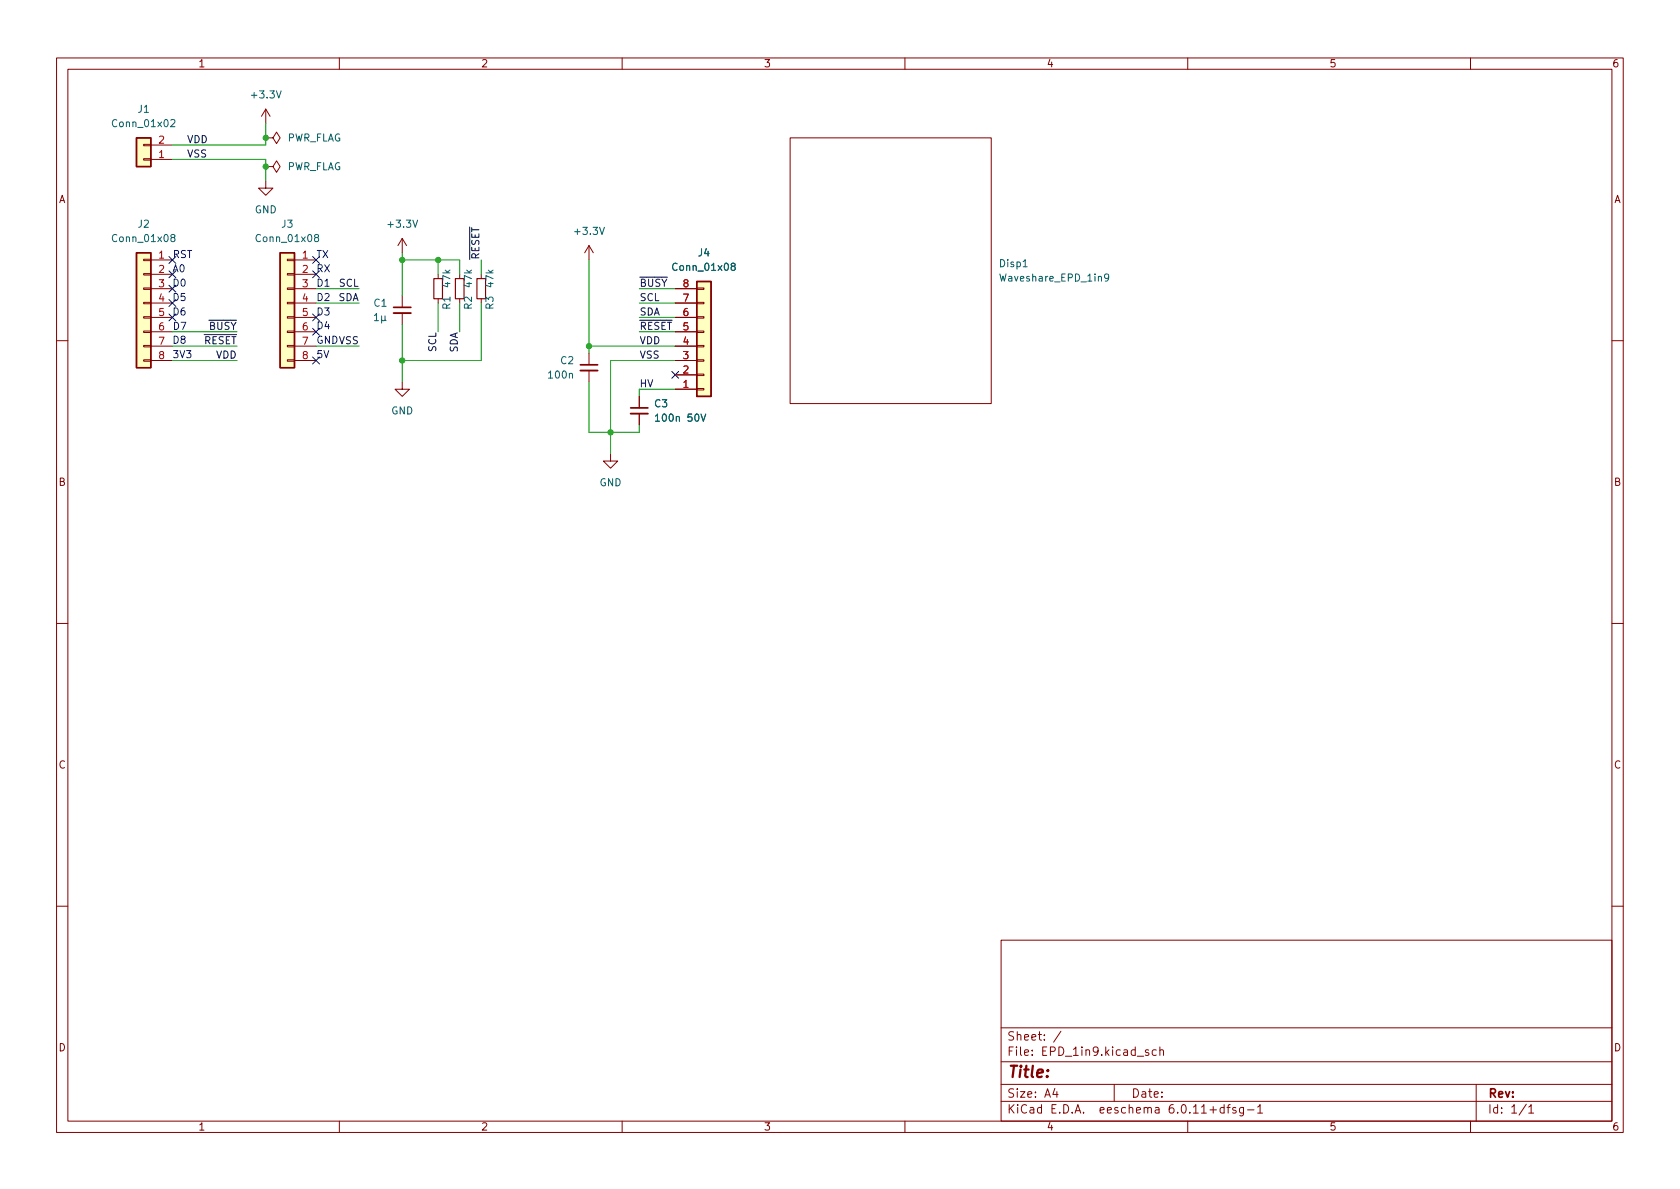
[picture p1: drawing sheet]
<svg xmlns="http://www.w3.org/2000/svg" width="297mm" height="210mm" viewBox="0 0 297 210" stroke-linecap="round" stroke-linejoin="round" font-family="sans-serif">
<g fill="none" stroke="#840000" stroke-width=".18">
<path d="M10 10.2h277v190.1h-277zM12 12.2h273v186.1h-273zM47 19.3l.8 1.3M47 19.3v2.5M47 19.3l-.8 1.3M60 10.2v2M110 10.2v2M160 10.2v2M210 10.2v2M260 10.2v2M25.4 25.5h1.3v.3h-1.3zM25.4 28.1h1.3v.2h-1.3z"/>
<path d="M26.7 28.2h3.8M26.7 25.6h3.8M47 32v1.3h-1.3l1.3 1.2 1.3-1.2h-1.3M47 29.5h1.3l.6-1.1 .6 1.1-.6 1-.6-1M47 29.5h.1M47 24.4h1.3l.6-1 .6 1-.6 1-.6-1M47 24.4h.1M139.7 24.4h35.6v47h-35.6zM25.4 58.5h1.3v.3h-1.3zM25.4 56h1.3v.3h-1.3zM25.4 53.5h1.3v.2h-1.3zM25.4 50.9h1.3v.3h-1.3z"/>
<path d="M25.4 48.4h1.3v.2h-1.3zM25.4 45.8h1.3v.3h-1.3zM26.7 46h3.8M26.7 48.5h3.8M26.7 51h3.8M26.7 53.6h3.8M26.7 56.1h3.8M26.7 58.7h3.8M50.8 58.5h1.3v.3h-1.3zM50.8 56h1.3v.3h-1.3zM50.8 53.5h1.3v.2h-1.3zM50.8 50.9h1.3v.3h-1.3z"/>
<path d="M50.8 48.4h1.3v.2h-1.3zM50.8 45.8h1.3v.3h-1.3zM52.1 46h3.8M52.1 48.5h3.8M52.1 51h3.8M52.1 53.6h3.8M52.1 56.1h3.8M52.1 58.7h3.8M71.1 42.2v2.5M71.1 52.3v2.1M71.1 55.4v2M71.1 42.2l.8 1.2"/>
<path d="M71.1 42.2l-.7 1.2M77.5 48.5v.8M77.5 52.8v.8M81.3 48.5v.8M81.3 52.8v.8M85.1 48.5v.8M85.1 52.8v.8M104.1 43.4v2.6M104.1 43.4l.8 1.3M104.1 43.4l-.7 1.3M119.4 51h3.8M119.4 53.6h3.8"/>
<path d="M119.4 56.1h3.8M119.4 58.7h3.8M123.2 50.9h1.3v.3h-1.3zM123.2 53.5h1.3v.2h-1.3zM123.2 56h1.3v.3h-1.3zM123.2 58.5h1.3v.3h-1.3zM10 60.2h2M25.4 63.6h1.3v.3h-1.3zM25.4 61.1h1.3v.2h-1.3zM26.7 61.2h3.8M26.7 63.7h3.8M50.8 63.6h1.3v.3h-1.3z"/>
<path d="M50.8 61.1h1.3v.2h-1.3zM52.1 61.2h3.8M52.1 63.7h3.8M71.1 67.6v1.2h-1.3l1.3 1.3 1.3-1.3h-1.3M104.1 62.5v2M104.1 65.5v2.1M113 70.1v2M113 73.1v2.1M119.4 61.2h3.8M119.4 63.7h3.8M119.4 68.8h3.8M119.4 66.3h3.8"/>
<path d="M123.2 61.1h1.3v.2h-1.3zM123.2 63.6h1.3v.3h-1.3zM123.2 66.2h1.3v.2h-1.3zM123.2 68.7h1.3v.3h-1.3zM285 60.2h2M107.9 80.3v1.2h-1.2l1.2 1.3 1.3-1.3h-1.3M10 110.2h2M285 110.2h2M10 160.2h2M177 166.3h108v32h-108zM285 160.2h2M60 198.3v2"/>
<path d="M110 198.3v2M160 198.3v2M177 194.8h108M177 191.8h108M177 187.8h108M177 181.8h108M182.5 186.5v.1M182.5 185.7v.1M184.6 183.8v.1M184.6 183v.1M187.6 182.4l-1.3 1.9M197 191.8v3"/>
<path d="M204.3 195.9h.6v.9M204.4 185.7l-.4-.1-.3 .3v.4l.2 .3h.5M204.9 196.2l-.5 .1a.29 .29 0 0 0-.2 .2 .29 .29 0 0 0 .2 .3h.5M205.1 185.8l.2-.2 .3 .1 .1 .9M205.1 185.1v1.5M210 198.3v2M220.6 196.3h1.1M222.4 195.8l.4-.5v1.5M222.4 196.8h.8M260 198.3v2M261 191.8v6.5M270.3 195.8l.4-.5v1.5"/>
<path d="M270.3 196.8h.9"/>
</g>
<g fill="#ffffc2" stroke="#ffffc2" stroke-width=".18">
<path d="M49.5 44.7h2.6v20.3h-2.6z"/>
<path d="M123.2 49.8h2.5v20.3h-2.5z"/>
<path d="M24.1 24.4h2.6v5.1h-2.6z"/>
<path d="M24.1 44.7h2.6v20.3h-2.6z"/>
</g>
<path d="M24.1 24.4h2.6v5.1h-2.6zM24.1 44.7h2.6v20.3h-2.6zM49.5 44.7h2.6v20.3h-2.6zM123.2 49.8h2.5v20.3h-2.5z" fill="none" stroke="#840000" stroke-width=".25"/>
<g fill="none" stroke="#006464" stroke-width=".18">
<path d="M48.9 16.1l.4 1.2 .4-1.2M30.2 21.3l.5-.2 .2 .4-.8 .9h.8M73 38.9l.4 1.3 .4-1.3M30.4 42l-.2-.2 .1-.2 .1-.1h.4l.1 .2v.2l-.6 .2-.1 .1v.3l.2 .2h.3l.2-.2v-.4l-.2-.1M55.8 42l-.2-.2 .1-.2 .1-.1h.4l.1 .2v.2l-.6 .2-.1 .1v.3l.2 .2h.3l.2-.2v-.4l-.2-.1M66.2 55.8l.4-.4v1.3M66.2 56.7h.7M67.5 55.9v1.2M68.1 56.5l.2 .2M68.1 55.9l-.1 .7-.3 .1-.2-.2M106 40.2l.4 1.3 .5-1.3M129.5 47.1l-.2-.3v-.1l.2-.2 .4 .1 .1 .2-.1 .2-.5 .1-.1 .2v.3l.2 .2h.4l.1-.2v-.3l-.2-.2"/>
<path d="M180.9 47.2h.7M196 49l-.2 .2h-.3l-.2-.2 .1-.5 .4-.1 .2 .2a.84 .84 0 0 1-.3 1.1h-.3M100.7 66.1l.2-.1 .3 .1v.8M119.6 73.8l.2-.2 .3 .1v.8"/>
</g>
<path d="M69.6 55.4h3M102.6 65.5h3.1M111.5 73.1h3.1" fill="none" stroke="#840000" stroke-width=".33"/>
<path d="M69.6 54.4h3M102.6 64.5h3.1M111.5 72.1h3.1" fill="none" stroke="#840000" stroke-width=".3"/>
<path d="M76.7 49.3h1.5v3.5h-1.5zM80.5 49.3h1.5v3.5h-1.5zM84.3 49.3h1.6v3.5h-1.6z" fill="none" stroke="#840000" stroke-width=".2"/>
<g fill="none" stroke="#009600" stroke-width=".18">
<path d="M30.5 28.2h16.5v3.8M47 21.8v3.8h-16.5M30.5 58.7h11.4M55.9 53.6h7.6M55.9 51h7.6M71.1 46h10.2v2.5M71.1 44.7v7.6M71.1 57.4v10.2M77.5 46v2.5M77.5 53.6v5.1M81.3 53.6v5.1M85.1 53.6v10.1h-14"/>
<path d="M85.1 46v2.5M104.1 46v16.5M113 58.7h6.4M113 53.6h6.4M113 56.1h6.4M113 51h6.4M30.5 63.7h11.4M30.5 61.2h11.4M55.9 61.2h7.6M104.1 67.6v8.8h8.9v-1.2M104.1 61.2h15.3M119.4 63.7h-11.5v16.6"/>
<path d="M119.4 68.8h-6.4v1.3"/>
</g>
<g fill="none" stroke="#000084" stroke-width=".18">
<path d="M29.9 53l1.2 1.2M29.9 50.4l1.2 1.3M29.9 55.5l1.2 1.2M29.9 47.9l1.2 1.2M29.9 45.4l1.2 1.2M31.1 53l-1.2 1.2M31.1 50.4l-1.2 1.3M31.1 55.5l-1.2 1.2M31.1 47.9l-1.2 1.2M31.1 45.4l-1.2 1.2M55.3 45.4l1.2 1.2M55.3 47.9l1.2 1.2"/>
<path d="M55.3 58.1l1.2 1.2M55.3 55.5l1.2 1.2M56.5 45.4l-1.2 1.2M56.5 47.9l-1.2 1.2M56.5 58.1l-1.2 1.2M56.5 55.5l-1.2 1.2M55.3 63.1l1.2 1.3M56.5 63.1l-1.2 1.3M118.8 65.7l1.2 1.2M120 65.7l-1.2 1.2"/>
</g>
<g fill="#009600" stroke="#009600" stroke-width=".18">
<circle cx="71.1" cy="46" r=".46"/>
<circle cx="77.5" cy="46" r=".46"/>
<circle cx="107.9" cy="76.4" r=".46"/>
<circle cx="104.1" cy="61.2" r=".46"/>
<circle cx="71.1" cy="63.7" r=".46"/>
<circle cx="47" cy="29.5" r=".46"/>
<circle cx="47" cy="24.4" r=".46"/>
</g>
<text font-size="2.8" fill="#840000" x="178" y="191.2">Title:</text>
<g font-size="2.1" fill="#840000">
<text x="178" y="184.5">Sheet:</text>
<text x="178" y="187.2">File:</text>
<text x="184.4" y="187.2">EPD_1in9.kicad_sch</text>
<text x="178" y="197.4">KiCad</text>
<text x="178" y="194.6">Size:</text>
<text x="184.7" y="194.6">A4</text>
<text x="185.7" y="197.4">E.D.A.</text>
<text x="194.6" y="197.4">eeschema</text>
<text x="200" y="194.6">Date:</text>
<text x="207" y="197.4">6.0.11+dfsg-1</text>
<text x="263" y="194.6">Rev:</text>
<text x="263" y="197.4">Id:</text>
<text x="267.1" y="197.4">1/1</text>
</g>
<g font-size="1.8" fill="#840000">
<text x="35" y="12.3">1</text>
<text x="85" y="12.3">2</text>
<text x="135" y="12.3">3</text>
<text x="185" y="12.3">4</text>
<text x="235" y="12.3">5</text>
<text x="285" y="12.3">6</text>
<text x="10.4" y="36.3">A</text>
<text x="285.4" y="36.3">A</text>
<text x="10.3" y="86.3">B</text>
<text x="285.3" y="86.3">B</text>
<text x="10.3" y="136.3">C</text>
<text x="285.3" y="136.3">C</text>
<text x="10.3" y="186.3">D</text>
<text x="285.3" y="186.3">D</text>
<text x="35" y="200.3">1</text>
<text x="85" y="200.3">2</text>
<text x="135" y="200.3">3</text>
<text x="185" y="200.3">4</text>
<text x="235" y="200.3">5</text>
<text x="285" y="200.3">6</text>
</g>
<g font-size="1.8" fill="#006464">
<text x="44.1" y="17.8">+3.3V</text>
<text x="19.5" y="22.9">Conn_01x02</text>
<text x="24.2" y="20.3">J1</text>
<text x="50.8" y="25.4">PWR_FLAG</text>
<text x="50.8" y="30.5">PWR_FLAG</text>
<text x="24.2" y="40.6">J2</text>
<text x="45" y="38.1">GND</text>
<text x="49.6" y="40.6">J3</text>
<text x="68.2" y="40.6">+3.3V</text>
<text x="101.2" y="41.9">+3.3V</text>
<text x="19.5" y="43.2">Conn_01x08</text>
<text x="44.9" y="43.2">Conn_01x08</text>
<text x="123.3" y="45.7">J4</text>
<text x="176.5" y="47.6">Disp1</text>
<text x="80" y="51" transform="rotate(-90 80 51)">47k</text>
<text x="83.8" y="51" transform="rotate(-90 83.8 51)">47k</text>
<text x="87.6" y="51" transform="rotate(-90 87.6 51)">47k</text>
<text x="118.6" y="48.3">Conn_01x08</text>
<text x="176.5" y="50.2">Waveshare_EPD_1in9</text>
<text x="65.9" y="54.6">C1</text>
<text x="80" y="54.9" transform="rotate(-90 80 54.9)">R1</text>
<text x="83.8" y="54.9" transform="rotate(-90 83.8 54.9)">R2</text>
<text x="87.6" y="54.9" transform="rotate(-90 87.6 54.9)">R3</text>
<text x="99" y="64.8">C2</text>
<text x="96.7" y="67.3">100n</text>
<text x="69.1" y="73.7">GND</text>
<text x="115.6" y="72.4">C3</text>
<text x="115.6" y="74.9">100n</text>
<text x="121.5" y="74.9">50V</text>
<text x="105.9" y="86.4">GND</text>
</g>
<g font-size="1.8" fill="#a90000">
<text x="27.9" y="27.9">1</text>
<text x="27.9" y="25.4">2</text>
<text x="27.9" y="45.7">1</text>
<text x="53.3" y="45.7">1</text>
<text x="27.9" y="48.3">2</text>
<text x="27.9" y="50.8">3</text>
<text x="27.9" y="53.3">4</text>
<text x="53.3" y="48.3">2</text>
<text x="53.3" y="50.8">3</text>
<text x="53.3" y="53.3">4</text>
<text x="120.6" y="53.3">7</text>
<text x="120.6" y="50.8">8</text>
<text x="27.9" y="55.9">5</text>
<text x="27.9" y="58.4">6</text>
<text x="53.3" y="55.9">5</text>
<text x="53.3" y="58.4">6</text>
<text x="120.6" y="55.9">6</text>
<text x="120.6" y="58.4">5</text>
<text x="27.9" y="61">7</text>
<text x="27.9" y="63.5">8</text>
<text x="53.3" y="61">7</text>
<text x="53.3" y="63.5">8</text>
<text x="120.6" y="63.5">3</text>
<text x="120.6" y="61">4</text>
<text x="120.6" y="68.6">1</text>
<text x="120.6" y="66">2</text>
</g>
<g font-size="1.8" fill="#0f0f0f">
<text x="33" y="25.3">VDD</text>
<text x="33" y="27.8">VSS</text>
<text x="84.7" y="46" transform="rotate(-90 84.7 46)">~{RESET}</text>
<text x="59.8" y="53.2">SDA</text>
<text x="59.8" y="50.7">SCL</text>
<text x="113" y="50.7">~{BUSY} 8</text>
<text x="113" y="53.2">SCL</text>
<text x="36.9" y="58.3">~{BUSY}</text>
<text x="113" y="58.3">~{RESET}5</text>
<text x="113" y="55.8">SDA</text>
<text x="36" y="60.9">~{RESET}</text>
<text x="38.1" y="63.4">VDD</text>
<text x="77.1" y="62.3" transform="rotate(-90 77.1 62.3)">SCL</text>
<text x="80.9" y="62.4" transform="rotate(-90 80.9 62.4)">SDA</text>
<text x="113" y="63.4">VSS</text>
<text x="113" y="60.9">VDD</text>
<text x="113" y="68.5">HV</text>
</g>
<g font-size="1.8" fill="#0000c2">
<text x="30.5" y="45.6">RST</text>
<text x="55.9" y="45.6">TX</text>
<text x="30.4" y="50.7">D0</text>
<text x="30.4" y="48.1">A0</text>
<text x="30.4" y="53.2">D5</text>
<text x="55.9" y="53.2">D2</text>
<text x="55.9" y="48.1">RX</text>
<text x="55.9" y="50.7">D1</text>
<text x="30.4" y="55.8">D6</text>
<text x="30.5" y="58.3">D7</text>
<text x="55.9" y="58.2">D4</text>
<text x="55.9" y="55.8">D3</text>
<text x="30.4" y="63.3">3V3</text>
<text x="30.4" y="60.8">D8</text>
<text x="55.9" y="60.8">GNDVSS</text>
<text x="55.9" y="63.3">5V</text>
</g>
</svg>
